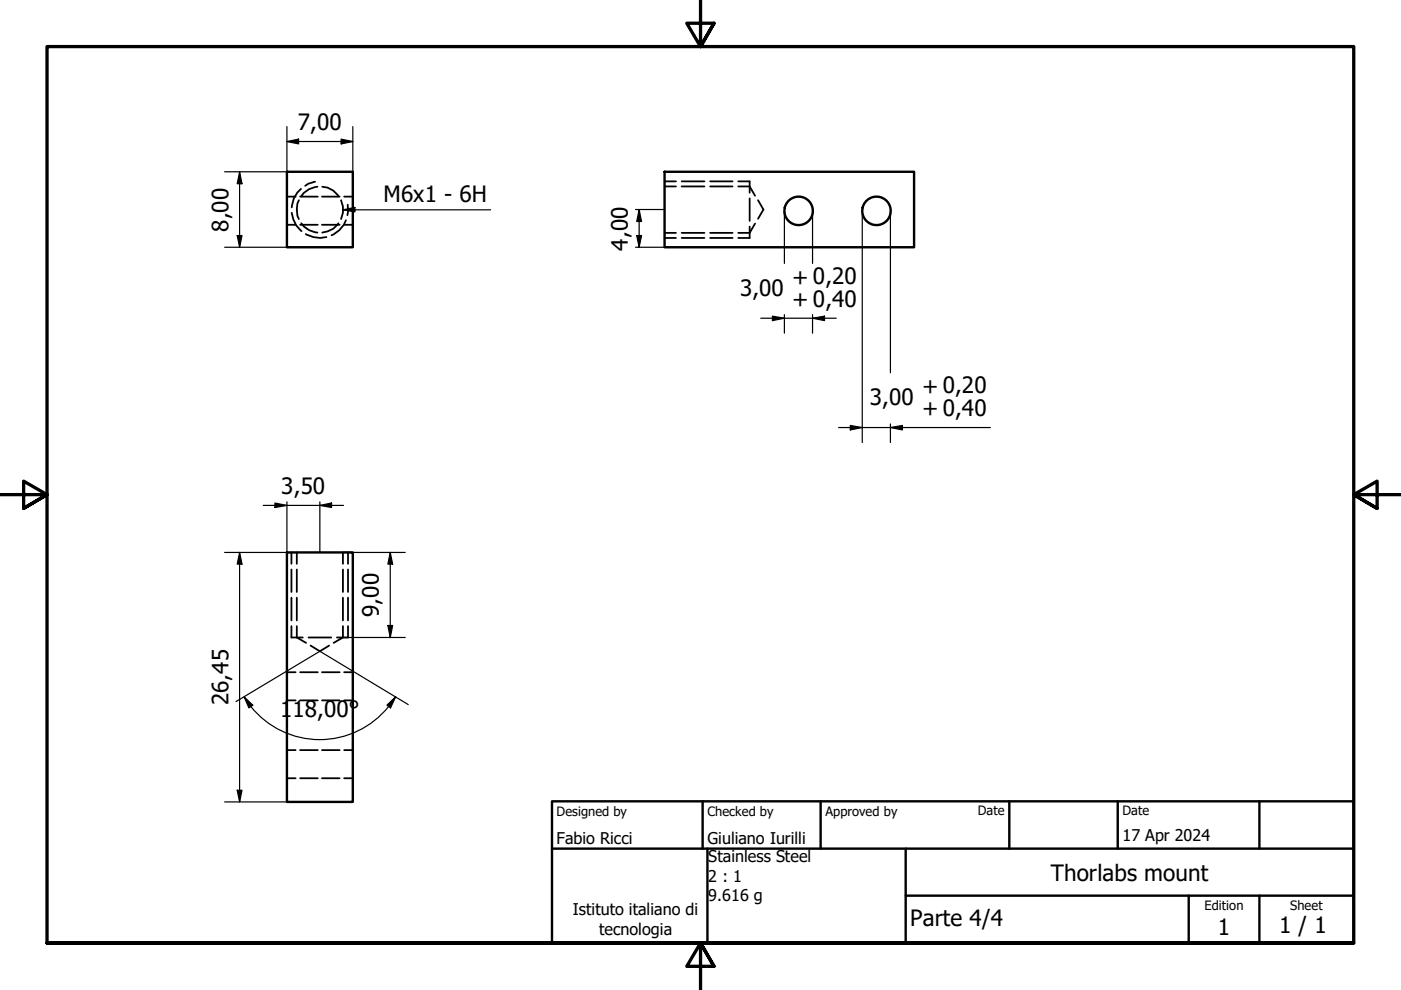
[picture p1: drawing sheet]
<svg xmlns="http://www.w3.org/2000/svg" width="297mm" height="210mm" viewBox="0 0 297 210" stroke-linecap="round" stroke-linejoin="round" font-family="sans-serif">
<!-- layer: Hidden (ISO) -->
<g fill="none" stroke="#000" stroke-width=".38">
<path d="M66.8 38.5l-1.5 .5-.6 .4M67.3 39.6a4.6 4.6 0 0 0-3.4 2M68.3 39.6a4.3 4.3 0 0 1 3.5 2M140.9 39.5h2.4M140.9 38.5h2.4M144.5 39.5h4.9M144.5 38.5h4.9M150.6 39.5h4.7M150.6 38.5h4.7M156.5 39.5h2.4l1.2 2M156.5 38.5h2.4v2.4M60.8 41.7h1.9"/>
<path d="M60.8 47.7h1.9M61.8 45.1a5.5 5.5 0 0 0 2.1 3.9M63.4 42.5a4.7 4.7 0 0 0 0 4M63.6 41.7h3.8M63.6 47.7h3.8M63.8 40a5.5 5.5 0 0 0-2 4M63.9 47.3a4.6 4.6 0 0 0 3.4 2M64.8 49.6a6 6 0 0 0 4.4 .7M68.3 41.7h3.7M68.3 47.7h3.7M71.8 47.3a4.3 4.3 0 0 1-3.5 2M72.3 42.5a4.9 4.9 0 0 1 0 4"/>
<path d="M73 41.7h1.8M73 47.7h1.8M73.3 46.7a5.6 5.6 0 0 1-3 3.2M73.7 43.4v2.2M140.9 49.4h2.4M140.9 50.5h2.4M144.5 49.4h4.9M144.5 50.5h4.9M150.6 49.4h4.7M150.6 50.5h4.7M158.9 48v2.5h-2.4M158.9 42.1v4.7"/>
<path d="M160.1 47.4l-1.2 2h-2.4M160.7 42.5l1.2 1.9-1.2 2M61.8 117.1v2.4M62.9 117.1v2.4M72.7 117.1v2.4M73.8 117.1v2.4M61.8 120.7v4.8M61.8 126.7v4.8M61.8 132.8v2.4h2.4M62.9 132.8v2.4l2 1.1M62.9 120.7v4.8M62.9 126.7v4.8"/>
<path d="M65.4 135.2h4.8M65.8 136.9l2 1.2 2-1.2M72.7 132.8v2.4l-2 1.1M72.7 120.7v4.8M72.7 126.7v4.8M73.8 120.7v4.8M73.8 126.7v4.8M73.8 132.8v2.4h-2.4M60.8 142.5h1.9M60.8 148.5h1.9M60.8 159h1.9M63.6 142.5h3.8"/>
<path d="M63.6 148.5h3.8M63.6 159h3.8M68.3 142.5h3.7M68.3 148.5h3.7M68.3 159h3.7M73 142.5h1.8M73 148.5h1.8M73 159h1.8M60.8 165h1.9M63.6 165h3.8M68.3 165h3.7M73 165h1.8"/>
</g>
<!-- layer: Visible (ISO) -->
<g fill="none" stroke="#000" stroke-width=".51">
<path d="M60.8 36.4h14v16h-14zM140.9 36.4h52.9v16h-52.9zM60.8 117.1h14v52.9h-14z"/>
<circle cx="169.3" cy="44.7" r="3"/>
<circle cx="185.8" cy="44.7" r="3"/>
</g>
<!-- layer: Border (ISO) -->
<path d="M148.5 -.1v10l-2.9-5h5.8l-2.9 5 2.9-5M0 104.9h10l-5-2.9v5.8l5-2.9-5 2.9M297 104.9h-10l5-2.9v5.8l-5-2.9 5 2.9M10 199.9v-190h277v190h-277h277M151.4 204.9l-2.9-5 2.9 5h-5.8l2.9-5v10" fill="none" stroke="#000" stroke-width=".7"/>
<!-- layer: Title (ISO) -->
<path d="M117 169.9h170v30h-170zM117 179.9h170M149 169.9v10M150 179.9v20M174 169.9v10M192 179.9v20M214 169.9v10M237 169.9v10M267 169.9v10M192 189.9h95M252 189.9v10M267 189.9v10" fill="none" stroke="#000" stroke-width=".51"/>
<!-- layer: Dimension (ISO) -->
<g fill="none" stroke="#000" stroke-width=".25">
<path d="M50.8 36.4l.5 2.6h-1zM50.8 36.4v16M60.8 30l2.5-.5v1zM60.8 26.8v9.6h-13.2M60.8 30h14M72.3 29.5l2.5 .5-2.5 .5zM74.8 26.8v9.6M47.6 52.4h13.2M50.3 49.9h1l-.5 2.5zM134.7 52.4h6.2M134.7 44.4h6.2M135 49.9h1l-.5 2.5z"/>
<path d="M135.5 44.4l.5 2.6h-1zM135.5 44.4v8M166.3 44.7v11.2M172.3 44.7v11.2M182.8 44.7v49.1M188.8 44.7v34.3M161.3 67.5h16M163.8 67l2.5 .5-2.5 .5zM166.3 66.7v3.9M172.3 67.5l2.5-.5v1zM172.3 66.7v3.9M177.8 90.6h32.2"/>
<path d="M180.3 90.2l2.5 .4-2.5 .6zM188.8 90.6l2.5-.4v1zM188.8 89.9v3.9M50.8 117.1l.5 2.5h-1zM50.8 117.1v52.9M55.8 107.2h17M58.3 106.7l2.5 .5-2.5 .4zM60.8 106.4v10.7h-13.2M67.8 107.2l2.5-.5v.9zM67.8 106.4v10.7M72.7 117.1h13.2M82.7 117.1l.5 2.5h-1z"/>
<path d="M82.7 117.1v18.1M72.7 135.2h13.2M82.2 132.6h1l-.5 2.6zM50 148.8l17.8-10.7 18.8 11.3M51.8 147.7l1.8 1.8-.8 .6zM51.8 147.7l1.4 2.1M53.2 149.8a18.7 18.7 0 0 0 29.2 0M82 149.5l1.9-1.8-1.1 2.4zM83.9 147.7l-1.5 2.1M47.6 170h13.2M50.3 167.5h1l-.5 2.5z"/>
</g>
<g fill="#000">
<path d="M50.8 36.4l.5 2.6h-1zM60.8 30l2.5-.5v1zM72.3 29.5l2.5 .5-2.5 .5zM50.3 49.9h1l-.5 2.5zM135 49.9h1l-.5 2.5zM135.5 44.4l.5 2.6h-1zM163.8 67l2.5 .5-2.5 .5zM172.3 67.5l2.5-.5v1zM180.3 90.2l2.5 .4-2.5 .6zM188.8 90.6l2.5-.4v1zM50.8 117.1l.5 2.5h-1zM58.3 106.7l2.5 .5-2.5 .4z"/>
<path d="M67.8 107.2l2.5-.5v.9zM82.7 117.1l.5 2.5h-1zM82.2 132.6h1l-.5 2.6zM51.8 147.7l1.8 1.8-.8 .6zM82 149.5l1.9-1.8-1.1 2.4zM50.3 167.5h1l-.5 2.5z"/>
</g>
<!-- layer: Symbol (ISO) -->
<path d="M72.7 44.5l2.5-.5v.9zM72.7 44.5h31.3" fill="none" stroke="#000" stroke-width=".25"/>
<path d="M72.7 44.5l2.5-.5v.9z" fill="#000"/>
<g font-size="4.8">
<text x="63.1" y="27.7">7,00</text>
<text x="81.3" y="42.8">M6x1 - 6H</text>
<text x="48.5" y="49.1" transform="rotate(-90 48.5 49.1)">8,00</text>
<text x="133.1" y="53.1" transform="rotate(-90 133.1 53.1)">4,00</text>
<text x="156.9" y="62.7">3,00</text>
<text x="168" y="65.1">+ 0,40</text>
<text x="168" y="60.4">+ 0,20</text>
<text x="195.5" y="83.6">+ 0,20</text>
<text x="184.4" y="85.9">3,00</text>
<text x="195.5" y="88.3">+ 0,40</text>
<text x="59.6" y="104.7">3,50</text>
<text x="80.3" y="130.8" transform="rotate(-90 80.3 130.8)">9,00</text>
<text x="48.5" y="149.6" transform="rotate(-90 48.5 149.6)">26,45</text>
<text x="59.4" y="152">1</text>
<text x="62" y="152">18,00°</text>
<text x="222.8" y="186.7">Thorlabs mount</text>
<text x="193" y="196.4">Parte 4/4</text>
<text x="271.2" y="197.8">1 / 1</text>
<text x="258.2" y="198.2">1</text>
</g>
<g font-size="3.4">
<text x="118" y="178.9">Fabio Ricci</text>
<text x="150" y="178.9">Giuliano Iurilli</text>
<text x="238" y="178.2">17 Apr 2024</text>
<text x="150.2" y="182.8">Stainless Steel</text>
<text x="150.2" y="186.9">2 : 1</text>
<text x="150.2" y="191">9.616 g</text>
<text x="121.5" y="194.1">Istituto italiano di</text>
<text x="127" y="198.2">tecnologia</text>
</g>
<g font-size="2.7">
<text x="118" y="173">Designed by</text>
<text x="150" y="173">Checked by</text>
<text x="175" y="173">Approved by</text>
<text x="207.3" y="172.9">Date</text>
<text x="238" y="172.9">Date</text>
<text x="255.4" y="193">Edition</text>
<text x="273.6" y="193">Sheet</text>
</g>
</svg>
